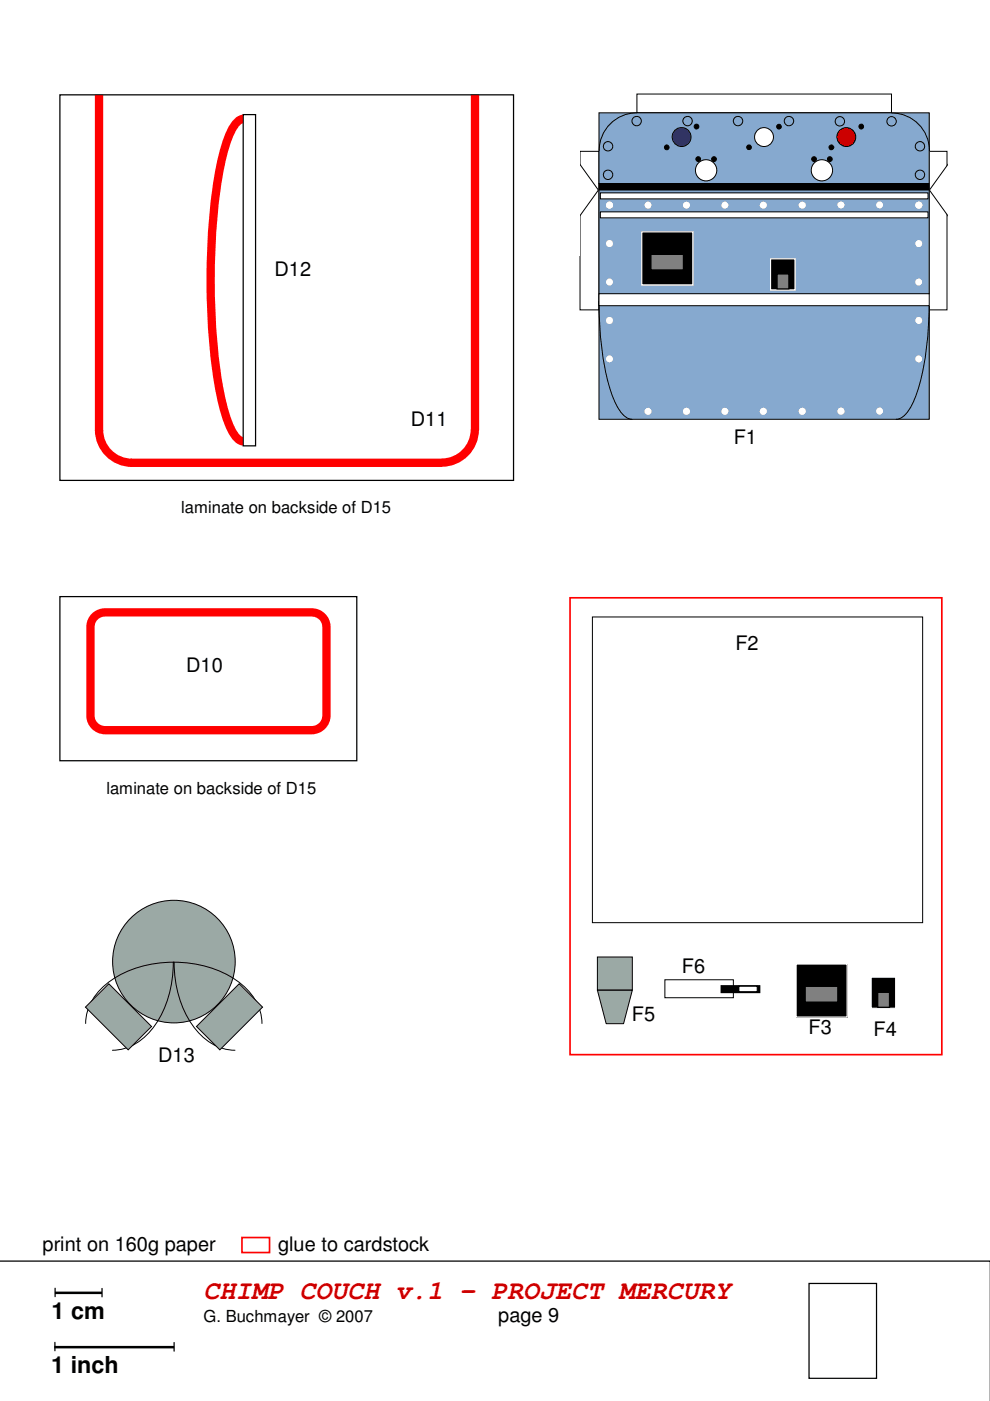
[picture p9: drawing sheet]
<svg xmlns="http://www.w3.org/2000/svg" width="210mm" height="297mm" viewBox="0 0 210 297" stroke-linecap="round" stroke-linejoin="round" font-family="sans-serif">
<path d="M-.1 267.4h210M11.7 273.1v1.8M21.6 273.2v1.8M171.5 272.1h14.3v20.1h-14.3zM11.6 284.6v1.8M36.9 284.6v1.9" fill="none" stroke="#000" stroke-width=".26"/>
<path d="M11.6 274.1h10M11.5 285.6h25.4" fill="none" stroke="#000" stroke-width=".53"/>
<path d="M51.3 262.4h5.8v3.2h-5.8z" fill-rule="evenodd" fill="#fff"/>
<path d="M51.3 262.4h5.8v3.2h-5.8z" fill="none" stroke="#f00" stroke-width=".35"/>
<path d="M12.7 126.5h62.9v34.8h-62.9z" fill="none" stroke="#000" stroke-width=".26"/>
<path d="M19.9 131a3.1 3.1 0 0 1 2.4-1.2h43.8a3.1 3.1 0 0 1 3.1 3.1v18.8a3.1 3.1 0 0 1-3.1 3.1h-43.8a3.1 3.1 0 0 1-3.1-3.1v-18.8l.1-.7z" fill-rule="evenodd" fill="#fff"/>
<path d="M19.9 131a3.1 3.1 0 0 1 2.4-1.2h43.8a3.1 3.1 0 0 1 3.1 3.1v18.8a3.1 3.1 0 0 1-3.1 3.1h-43.8a3.1 3.1 0 0 1-3.1-3.1v-18.8l.1-.7z" fill="none" stroke="#f00" stroke-width="1.8"/>
<path d="M125.6 130.8h70v64.8h-70z" fill-rule="evenodd" fill="#fff"/>
<path d="M125.6 130.8h70v64.8h-70z" fill="none" stroke="#000" stroke-width=".21"/>
<path d="M120.9 126.7h78.8v96.9h-78.8z" fill="none" stroke="#f00" stroke-width=".35"/>
<path d="M140.9 207.7h14.6v3.9h-14.6z" fill-rule="evenodd" fill="#fff"/>
<path d="M141 207.7h14.5v3.8h-14.5z" fill="none" stroke="#000" stroke-width=".21"/>
<path d="M152.9 209h8.2v1.4h-8.2z" fill-rule="evenodd" fill="#000"/>
<path d="M152.9 209h8.2v1.4h-8.2z" fill="none" stroke="#000" stroke-width=".26"/>
<path d="M156.6 209.1h4v1.2h-4z" fill-rule="evenodd" fill="#fff"/>
<path d="M156.6 209.1h4v1.2h-4z" fill="none" stroke="#000" stroke-width=".26"/>
<path d="M168.8 204.4h10.8v11.2h-10.8z" fill-rule="evenodd" fill="#000"/>
<path d="M168.8 204.4h10.8v11.2h-10.8z" fill="none" stroke="#fff" stroke-width=".26"/>
<path d="M170.7 209.1h6.9v3.4h-6.9z" fill-rule="evenodd" fill="#808080"/>
<path d="M170.7 209.1h6.9v3.4h-6.9z" fill="none" stroke="#000" stroke-width=".26"/>
<path d="M184.7 207.2h5.2v6.6h-5.2z" fill-rule="evenodd" fill="#000"/>
<path d="M184.7 207.2h5.2v6.6h-5.2z" fill="none" stroke="#fff" stroke-width=".26"/>
<path d="M186.1 210.4h2.5v3.2h-2.5z" fill-rule="evenodd" fill="#808080"/>
<path d="M186.1 210.4h2.5v3.2h-2.5z" fill="none" stroke="#000" stroke-width=".26"/>
<path d="M126.7 209.9h7.4l-1.9 7.1h-3.7z" fill="#9ba9a5"/>
<path d="M126.7 209.9h7.4l-1.9 7.1h-3.7z" fill="none" stroke="#000" stroke-width=".21"/>
<path d="M126.7 202.9h7.4v7h-7.4z" fill-rule="evenodd" fill="#9ba9a5"/>
<path d="M126.7 202.9h7.4v7h-7.4z" fill="none" stroke="#000" stroke-width=".21"/>
<path d="M21 20.1v71.3M100.7 20.1v71.1M21 91.1a7 7 0 0 0 7 7M27.7 98.1h66M100.7 91.1a7 7 0 0 1-7.1 7" fill="none" stroke="#f00" stroke-width="1.8" stroke-linecap="butt"/>
<path d="M50.5 25.7a1.86 1.86 0 0 1 3 .6 21.7 21.7 0 0 1 2.9 8 141.5 141.5 0 0 1 0 50.2 21.7 21.7 0 0 1-2.9 8 1.97 1.97 0 0 1-1.8 1.1 1.97 1.97 0 0 1-1.8-1.1 21.5 21.5 0 0 1-3-8 141.1 141.1 0 0 1 0-50.2 21.5 21.5 0 0 1 3-8z" fill="none" stroke="#f00" stroke-width="1.8"/>
<path d="M12.7 20.1h96.2v81.8h-96.2z" fill="none" stroke="#000" stroke-width=".26"/>
<path d="M51.8 23.1h16.6v72.7h-16.6z" fill-rule="evenodd" fill="#fff"/>
<circle cx="36.9" cy="203.9" r="13" fill="#9ba9a5"/>
<g fill="none" stroke="#000" stroke-width=".21">
<path d="M18.2 217a11.4 11.4 0 0 1 5.4-9.2 24.9 24.9 0 0 1 26.5 0 11.4 11.4 0 0 1 5.4 9.2M36.7 204a21.8 21.8 0 0 1-5.6 15.5 10.3 10.3 0 0 1-7.3 3.2M36.9 204a21.8 21.8 0 0 0 5.7 15.5 10.3 10.3 0 0 0 7.2 3.2"/>
<circle cx="36.9" cy="203.9" r="13"/>
</g>
<path d="M41.7 217.6l9-9 5 4.9-9.1 9.1z" fill="#9ba9a5"/>
<path d="M41.7 217.6l9-9 5 4.9-9.1 9.1z" fill="none" stroke="#000" stroke-width=".21"/>
<path d="M18.1 213.5l5-4.9 9 9-4.9 5z" fill="#9ba9a5"/>
<path d="M18.1 213.5l5-4.9 9 9-4.9 5z" fill="none" stroke="#000" stroke-width=".21"/>
<path d="M51.6 24.3h2.6v70.2h-2.6z" fill-rule="evenodd" fill="#fff"/>
<path d="M51.6 24.3h2.6v70.2h-2.6z" fill="none" stroke="#000" stroke-width=".26"/>
<path d="M123 32.1h4v33.6h-4z" fill-rule="evenodd" fill="#fff"/>
<path d="M123 32.1h4v33.6h-4z" fill="none" stroke="#000" stroke-width=".21"/>
<path d="M197.1 32.1h3.7v33.6h-3.7z" fill-rule="evenodd" fill="#fff"/>
<path d="M197.1 32.1h3.7v33.6h-3.7z" fill="none" stroke="#000" stroke-width=".21"/>
<path d="M135 19.9h54v4h-54z" fill-rule="evenodd" fill="#fff"/>
<path d="M135 19.9h54v4h-54z" fill="none" stroke="#000" stroke-width=".21"/>
<path d="M127 23.9h70v15h-70z" fill-rule="evenodd" fill="#86a9cf"/>
<path d="M127 23.9h70v15h-70zM135 23.9a8 8 0 0 0-8 8M189.1 24a8 8 0 0 1 8 8" fill="none" stroke="#000" stroke-width=".21"/>
<path d="M127 38.9h70v50h-70z" fill-rule="evenodd" fill="#86a9cf"/>
<g fill="none" stroke="#000" stroke-width=".21">
<path d="M127 38.9h70v50h-70z"/>
<circle cx="189" cy="25.7" r=".99"/>
</g>
<circle cx="162" cy="29.1" r="2.01" fill="#fff"/>
<g fill="none" stroke="#000" stroke-width=".21">
<circle cx="158.8" cy="31.2" r=".5"/>
<circle cx="162" cy="29.1" r="2.01"/>
<circle cx="165.2" cy="26.9" r=".5"/>
</g>
<g fill="#000">
<circle cx="158.8" cy="31.2" r=".5"/>
<circle cx="165.2" cy="26.9" r=".5"/>
</g>
<circle cx="144.5" cy="29.1" r="2" fill="#339"/>
<g fill="none" stroke="#000" stroke-width=".21">
<circle cx="141.4" cy="31.3" r=".5"/>
<circle cx="144.5" cy="29.1" r="2"/>
<circle cx="147.7" cy="26.8" r=".51"/>
</g>
<g fill="#000">
<circle cx="141.4" cy="31.3" r=".5"/>
<circle cx="147.7" cy="26.8" r=".51"/>
</g>
<circle cx="179.4" cy="29.1" r="2" fill="#c00"/>
<g fill="none" stroke="#000" stroke-width=".21">
<circle cx="176.3" cy="31.2" r=".51"/>
<circle cx="179.4" cy="29.1" r="2"/>
<circle cx="182.6" cy="26.8" r=".51"/>
</g>
<g fill="#000">
<circle cx="176.3" cy="31.2" r=".51"/>
<circle cx="182.6" cy="26.8" r=".51"/>
</g>
<circle cx="174.3" cy="36.1" r="2.25" fill="#fff"/>
<g fill="none" stroke="#000" stroke-width=".21">
<circle cx="172.6" cy="33.7" r=".51"/>
<circle cx="174.3" cy="36.1" r="2.25"/>
<circle cx="175.9" cy="33.7" r=".51"/>
</g>
<g fill="#000">
<circle cx="172.6" cy="33.7" r=".51"/>
<circle cx="175.9" cy="33.7" r=".51"/>
</g>
<circle cx="149.7" cy="36.1" r="2.25" fill="#fff"/>
<g fill="none" stroke="#000" stroke-width=".21">
<path d="M127 63.9a61.8 61.8 0 0 0 2.8 19.9 7.9 7.9 0 0 0 3.6 5l.6 .1M197 63.9a61.8 61.8 0 0 1-2.8 19.9 7.9 7.9 0 0 1-3.5 5l-.7 .1"/>
<circle cx="128.9" cy="31" r=".99"/>
<circle cx="128.9" cy="37.1" r="1"/>
<circle cx="135" cy="25.7" r="1"/>
<circle cx="145.8" cy="25.7" r="1"/>
<circle cx="148" cy="33.7" r=".51"/>
<circle cx="149.7" cy="36.1" r="2.25"/>
<circle cx="151.4" cy="33.7" r=".51"/>
<circle cx="156.5" cy="25.7" r="1"/>
<circle cx="167.3" cy="25.7" r="1"/>
<circle cx="178.1" cy="25.7" r=".99"/>
<circle cx="195.1" cy="37.1" r="1"/>
<circle cx="195.1" cy="31" r=".99"/>
</g>
<g fill="#000">
<circle cx="148" cy="33.7" r=".51"/>
<circle cx="151.4" cy="33.7" r=".51"/>
</g>
<path d="M127.3 40.9h69.5v1.3h-69.5z" fill-rule="evenodd" fill="#fff"/>
<path d="M127.3 40.9h69.5v1.3h-69.5z" fill="none" stroke="#000" stroke-width=".21"/>
<path d="M127.1 39h69.8v1.3h-69.8z" fill-rule="evenodd" fill="#000"/>
<path d="M127.1 39h69.8v1.3h-69.8z" fill="none" stroke="#000" stroke-width=".26"/>
<path d="M127 62.3h70v2.5h-70z" fill-rule="evenodd" fill="#fff"/>
<path d="M127 62.3h70v2.5h-70z" fill="none" stroke="#000" stroke-width=".21"/>
<path d="M136.1 49.1h10.8v11.3h-10.8z" fill-rule="evenodd" fill="#000"/>
<path d="M136.1 49.1h10.8v11.3h-10.8z" fill="none" stroke="#fff" stroke-width=".26"/>
<path d="M138 53.9h6.9v3.3h-6.9z" fill-rule="evenodd" fill="#808080"/>
<path d="M138 53.9h6.9v3.3h-6.9z" fill="none" stroke="#000" stroke-width=".26"/>
<path d="M163.4 54.9h5.2v6.6h-5.2z" fill-rule="evenodd" fill="#000"/>
<path d="M163.4 54.9h5.2v6.6h-5.2z" fill="none" stroke="#fff" stroke-width=".26"/>
<path d="M164.8 58.1h2.5v3.2h-2.5z" fill-rule="evenodd" fill="#808080"/>
<path d="M164.8 58.1h2.5v3.2h-2.5z" fill="none" stroke="#000" stroke-width=".26"/>
<path d="M127.3 44.9h69.5v1.3h-69.5z" fill-rule="evenodd" fill="#fff"/>
<path d="M127.3 44.9h69.5v1.3h-69.5z" fill="none" stroke="#000" stroke-width=".21"/>
<g fill="#fff">
<circle cx="186.5" cy="43.5" r=".74"/>
<circle cx="129.2" cy="43.5" r=".75"/>
<circle cx="194.8" cy="43.5" r=".75"/>
<circle cx="178.3" cy="43.5" r=".75"/>
<circle cx="170.1" cy="43.5" r=".75"/>
<circle cx="161.8" cy="43.5" r=".75"/>
<circle cx="153.7" cy="43.5" r=".74"/>
<circle cx="145.5" cy="43.5" r=".75"/>
<circle cx="137.4" cy="43.5" r=".74"/>
<circle cx="186.5" cy="87.2" r=".75"/>
<circle cx="129.2" cy="87.2" r=".76"/>
<circle cx="194.8" cy="87.2" r=".76"/>
<circle cx="178.3" cy="87.2" r=".76"/>
<circle cx="170.1" cy="87.2" r=".76"/>
<circle cx="161.8" cy="87.2" r=".76"/>
<circle cx="153.7" cy="87.2" r=".75"/>
<circle cx="145.5" cy="87.2" r=".76"/>
<circle cx="137.4" cy="87.2" r=".75"/>
</g>
<g fill="#86a9cf">
<path d="M128 86h2.5v2.5h-2.5z" fill-rule="evenodd"/>
<path d="M193.7 85.9h2.4v2.6h-2.4z" fill-rule="evenodd"/>
</g>
<g fill="#fff">
<path d="M203.7 31.1v18.4l-6.6-9.2z"/>
<circle cx="129.2" cy="43.5" r=".74"/>
<circle cx="129.2" cy="76.1" r=".74"/>
<circle cx="129.2" cy="67.9" r=".75"/>
<circle cx="129.2" cy="59.8" r=".74"/>
<circle cx="129.2" cy="51.6" r=".75"/>
<circle cx="194.8" cy="43.5" r=".74"/>
<circle cx="194.8" cy="76.1" r=".74"/>
<circle cx="194.8" cy="67.9" r=".75"/>
<circle cx="194.8" cy="59.8" r=".74"/>
<circle cx="194.8" cy="51.6" r=".75"/>
</g>
<path d="M203.7 31.1v18.4l-6.6-9.2z" fill="none" stroke="#000" stroke-width=".21"/>
<path d="M120.3 31.1l6.6 9.2-6.6 9.2z" fill="#fff"/>
<path d="M120.3 31.1l6.6 9.2-6.6 9.2z" fill="none" stroke="#000" stroke-width=".21"/>
<g fill="#fff">
<path d="M117.8 27.3h5.1v26.8h-5.1z" fill-rule="evenodd"/>
<path d="M200.9 26.5h5.1v26.9h-5.1z" fill-rule="evenodd"/>
</g>
<text font-size="5.6" fill="#c00" x="43.2" y="275.4">CHIMP COUCH v.1 – PROJECT MERCURY</text>
<g font-size="5">
<text x="10.9" y="279.7">1 cm</text>
<text x="10.8" y="291.1">1 inch</text>
</g>
<g font-size="4.2">
<text x="58.2" y="58.6">D12</text>
<text x="87.1" y="90.3">D11</text>
<text x="155.6" y="94.1">F1</text>
<text x="155.9" y="137.8">F2</text>
<text x="39.5" y="142.5">D10</text>
<text x="144.6" y="206.3">F6</text>
<text x="134" y="216.4">F5</text>
<text x="171.4" y="219.3">F3</text>
<text x="185.2" y="219.6">F4</text>
<text x="33.5" y="225.1">D13</text>
<text x="9" y="265.1">print on 160g paper</text>
<text x="59" y="265.1">glue to cardstock</text>
<text x="105.6" y="280.4">page 9</text>
</g>
<g font-size="3.5">
<text x="38.4" y="108.8">laminate on backside of D15</text>
<text x="22.6" y="168.4">laminate on backside of D15</text>
<text x="43.2" y="280.4">G. Buchmayer © 2007</text>
</g>
</svg>
